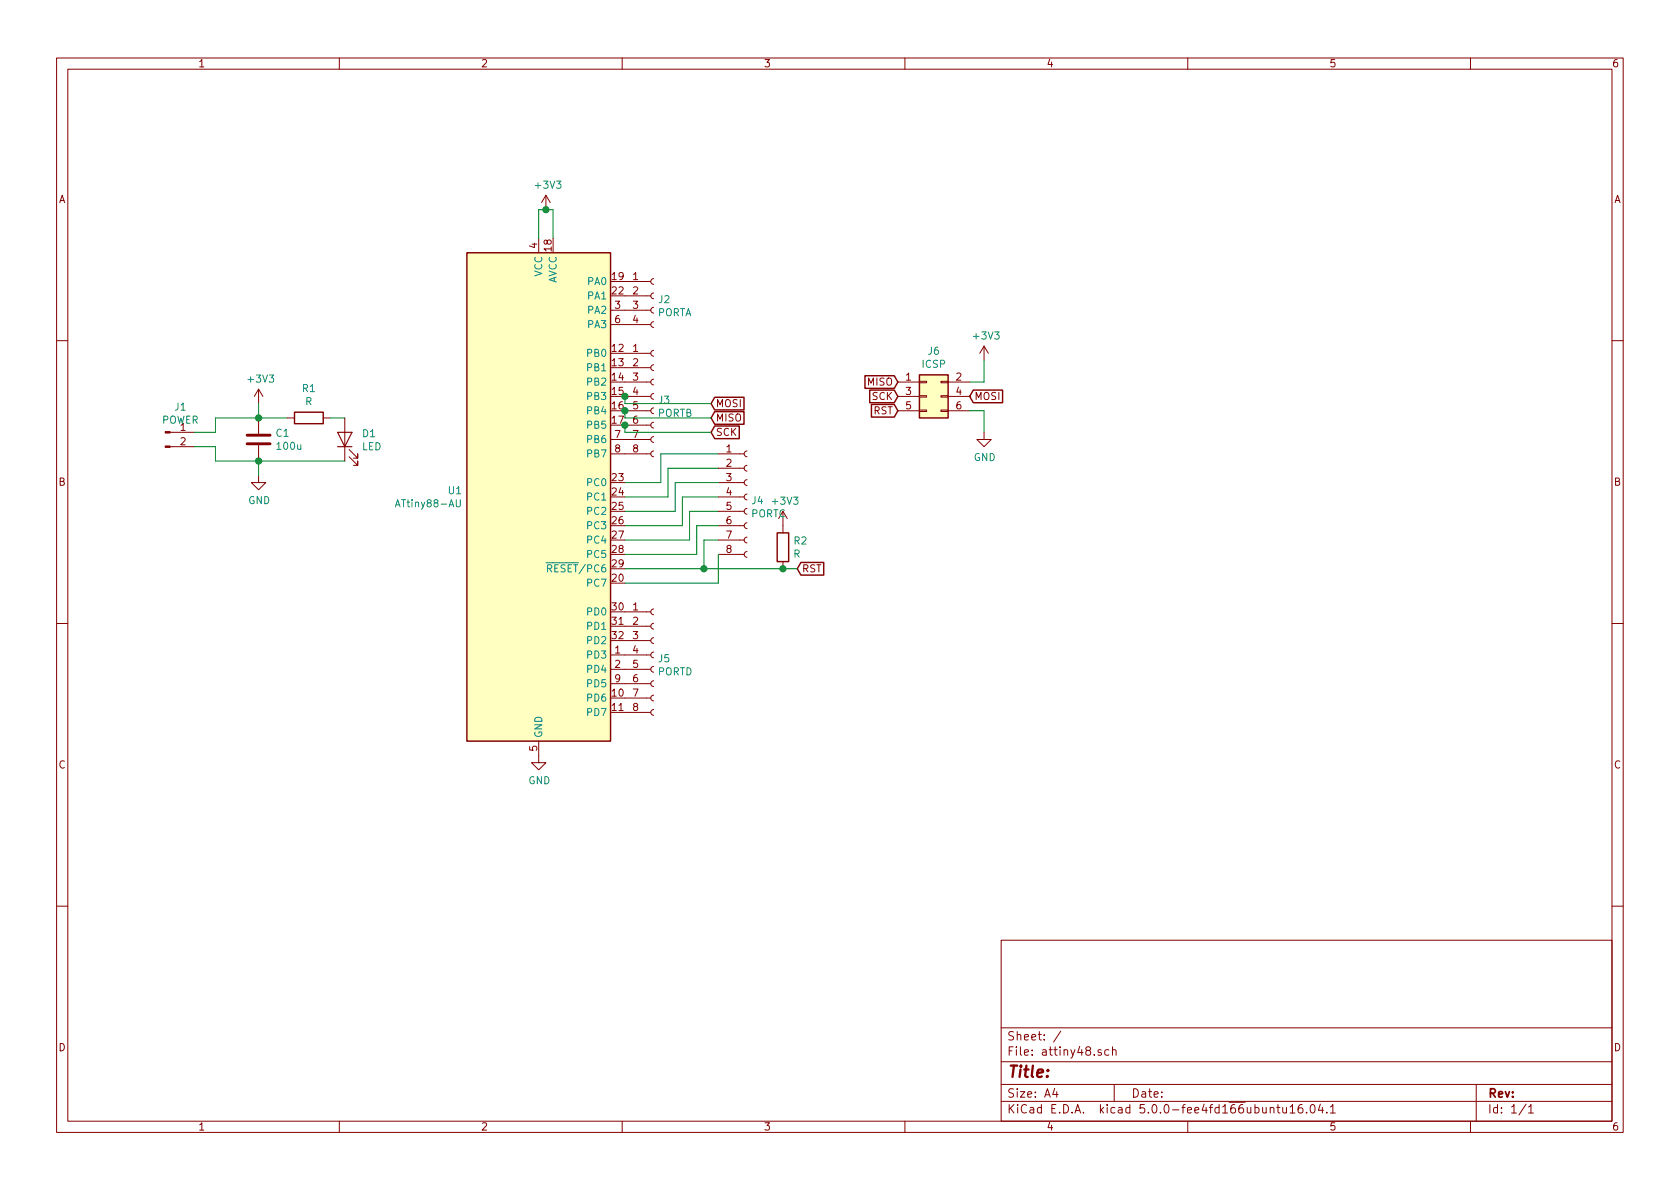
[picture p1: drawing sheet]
EESchema Schematic File Version 4
LIBS:attiny48-cache
EELAYER 26 0
EELAYER END
$Descr A4 11693 8268
encoding utf-8
Sheet 1 1
Title ""
Date ""
Rev ""
Comp ""
Comment1 ""
Comment2 ""
Comment3 ""
Comment4 ""
$EndDescr
$Comp
L MCU_Microchip_ATtiny:ATtiny88-AU U1
U 1 1
P 3750 3450
F 0 "U1" H 3220 3496 50  0000 R CNN
F 1 "ATtiny88-AU" H 3220 3405 50  0000 R CNN
F 2 "Package_QFP:TQFP-32_7x7mm_P0.8mm" H 3750 3450 50  0001 C CIN
F 3 "http://ww1.microchip.com/downloads/en/DeviceDoc/doc8008.pdf" H 3750 3450 50  0001 C CNN
	1    3750 3450
	1    0    0    -1  
$EndComp
$Comp
L Connector_Generic:Conn_02x03_Odd_Even J6
U 1 1
P 6450 2750
F 0 "J6" H 6500 3067 50  0000 C CNN
F 1 "ICSP" H 6500 2976 50  0000 C CNN
F 2 "Connector_PinHeader_1.00mm:PinHeader_2x03_P1.00mm_Vertical" H 6450 2750 50  0001 C CNN
F 3 "~" H 6450 2750 50  0001 C CNN
	1    6450 2750
	1    0    0    -1  
$EndComp
$Comp
L power:GND #PWR0101
U 1 1
P 3750 5250
F 0 "#PWR0101" H 3750 5000 50  0001 C CNN
F 1 "GND" H 3755 5077 50  0000 C CNN
F 2 "" H 3750 5250 50  0001 C CNN
F 3 "" H 3750 5250 50  0001 C CNN
	1    3750 5250
	1    0    0    -1  
$EndComp
$Comp
L power:+3V3 #PWR03
U 1 1
P 3800 1450
F 0 "#PWR03" H 3800 1300 50  0001 C CNN
F 1 "+3V3" H 3815 1623 50  0000 C CNN
F 2 "" H 3800 1450 50  0001 C CNN
F 3 "" H 3800 1450 50  0001 C CNN
	1    3800 1450
	1    0    0    -1  
$EndComp
Wire Wire Line
	3750 1650 3750 1450
Wire Wire Line
	3750 1450 3800 1450
Wire Wire Line
	3850 1650 3850 1450
Wire Wire Line
	3850 1450 3800 1450
Connection ~ 3800 1450
$Comp
L power:+3V3 #PWR01
U 1 1
P 1800 2800
F 0 "#PWR01" H 1800 2650 50  0001 C CNN
F 1 "+3V3" H 1815 2973 50  0000 C CNN
F 2 "" H 1800 2800 50  0001 C CNN
F 3 "" H 1800 2800 50  0001 C CNN
	1    1800 2800
	1    0    0    -1  
$EndComp
$Comp
L power:GND #PWR02
U 1 1
P 1800 3300
F 0 "#PWR02" H 1800 3050 50  0001 C CNN
F 1 "GND" H 1805 3127 50  0000 C CNN
F 2 "" H 1800 3300 50  0001 C CNN
F 3 "" H 1800 3300 50  0001 C CNN
	1    1800 3300
	1    0    0    -1  
$EndComp
$Comp
L Device:C C1
U 1 1
P 1800 3050
F 0 "C1" H 1915 3096 50  0000 L CNN
F 1 "100u" H 1915 3005 50  0000 L CNN
F 2 "Capacitor_SMD:C_0805_2012Metric_Pad1.15x1.40mm_HandSolder" H 1838 2900 50  0001 C CNN
F 3 "~" H 1800 3050 50  0001 C CNN
	1    1800 3050
	1    0    0    -1  
$EndComp
Wire Wire Line
	1800 2800 1800 2900
Wire Wire Line
	1800 3200 1800 3300
Text GLabel 6250 2650 0    50   Input ~ 0
MISO
Text GLabel 6250 2750 0    50   Input ~ 0
SCK
Text GLabel 6750 2750 2    50   Input ~ 0
MOSI
Text GLabel 6250 2850 0    50   Input ~ 0
RST
$Comp
L power:+3V3 #PWR05
U 1 1
P 6850 2500
F 0 "#PWR05" H 6850 2350 50  0001 C CNN
F 1 "+3V3" H 6865 2673 50  0000 C CNN
F 2 "" H 6850 2500 50  0001 C CNN
F 3 "" H 6850 2500 50  0001 C CNN
	1    6850 2500
	1    0    0    -1  
$EndComp
Wire Wire Line
	6850 2650 6750 2650
$Comp
L power:GND #PWR06
U 1 1
P 6850 3000
F 0 "#PWR06" H 6850 2750 50  0001 C CNN
F 1 "GND" H 6855 2827 50  0000 C CNN
F 2 "" H 6850 3000 50  0001 C CNN
F 3 "" H 6850 3000 50  0001 C CNN
	1    6850 3000
	1    0    0    -1  
$EndComp
Wire Wire Line
	6750 2850 6850 2850
Text GLabel 5550 3950 2    50   Input ~ 0
RST
Wire Wire Line
	6850 2850 6850 3000
Wire Wire Line
	6850 2500 6850 2650
Wire Wire Line
	5550 3950 5450 3950
$Comp
L Device:R R2
U 1 1
P 5450 3800
F 0 "R2" H 5520 3846 50  0000 L CNN
F 1 "R" H 5520 3755 50  0000 L CNN
F 2 "Resistor_SMD:R_0805_2012Metric_Pad1.15x1.40mm_HandSolder" V 5380 3800 50  0001 C CNN
F 3 "~" H 5450 3800 50  0001 C CNN
	1    5450 3800
	1    0    0    -1  
$EndComp
Connection ~ 5450 3950
$Comp
L power:+3V3 #PWR04
U 1 1
P 5450 3650
F 0 "#PWR04" H 5450 3500 50  0001 C CNN
F 1 "+3V3" H 5465 3823 50  0000 C CNN
F 2 "" H 5450 3650 50  0001 C CNN
F 3 "" H 5450 3650 50  0001 C CNN
	1    5450 3650
	1    0    0    -1  
$EndComp
$Comp
L Device:LED D1
U 1 1
P 2400 3050
F 0 "D1" V 2438 2933 50  0000 R CNN
F 1 "LED" V 2347 2933 50  0000 R CNN
F 2 "Diode_SMD:D_0805_2012Metric_Pad1.15x1.40mm_HandSolder" H 2400 3050 50  0001 C CNN
F 3 "~" H 2400 3050 50  0001 C CNN
	1    2400 3050
	0    -1   -1   0   
$EndComp
$Comp
L Device:R R1
U 1 1
P 2150 2900
F 0 "R1" V 1943 2900 50  0000 C CNN
F 1 "R" V 2034 2900 50  0000 C CNN
F 2 "Resistor_SMD:R_0805_2012Metric_Pad1.15x1.40mm_HandSolder" V 2080 2900 50  0001 C CNN
F 3 "~" H 2150 2900 50  0001 C CNN
	1    2150 2900
	0    1    1    0   
$EndComp
Wire Wire Line
	2000 2900 1800 2900
Connection ~ 1800 2900
Wire Wire Line
	2400 3200 1800 3200
Connection ~ 1800 3200
Wire Wire Line
	2400 2900 2300 2900
$Comp
L Connector:Conn_01x08_Female J3
U 1 1
P 4550 2750
F 0 "J3" H 4577 2726 50  0000 L CNN
F 1 "PORTB" H 4577 2635 50  0000 L CNN
F 2 "Connector_PinHeader_1.00mm:PinHeader_1x08_P1.00mm_Vertical" H 4550 2750 50  0001 C CNN
F 3 "~" H 4550 2750 50  0001 C CNN
	1    4550 2750
	1    0    0    -1  
$EndComp
$Comp
L Connector:Conn_01x08_Female J4
U 1 1
P 5200 3450
F 0 "J4" H 5227 3426 50  0000 L CNN
F 1 "PORTC" H 5227 3335 50  0000 L CNN
F 2 "Connector_PinHeader_1.00mm:PinHeader_1x08_P1.00mm_Vertical" H 5200 3450 50  0001 C CNN
F 3 "~" H 5200 3450 50  0001 C CNN
	1    5200 3450
	1    0    0    -1  
$EndComp
$Comp
L Connector:Conn_01x08_Female J5
U 1 1
P 4550 4550
F 0 "J5" H 4577 4526 50  0000 L CNN
F 1 "PORTD" H 4577 4435 50  0000 L CNN
F 2 "Connector_PinHeader_1.00mm:PinHeader_1x08_P1.00mm_Vertical" H 4550 4550 50  0001 C CNN
F 3 "~" H 4550 4550 50  0001 C CNN
	1    4550 4550
	1    0    0    -1  
$EndComp
$Comp
L Connector:Conn_01x04_Female J2
U 1 1
P 4550 2050
F 0 "J2" H 4578 2026 50  0000 L CNN
F 1 "PORTA" H 4578 1935 50  0000 L CNN
F 2 "Connector_PinHeader_1.00mm:PinHeader_1x04_P1.00mm_Vertical" H 4550 2050 50  0001 C CNN
F 3 "~" H 4550 2050 50  0001 C CNN
	1    4550 2050
	1    0    0    -1  
$EndComp
Wire Wire Line
	1350 3100 1500 3100
Wire Wire Line
	1500 3100 1500 3200
Wire Wire Line
	1500 3200 1800 3200
Wire Wire Line
	1350 3000 1500 3000
Wire Wire Line
	1500 3000 1500 2900
Wire Wire Line
	1500 2900 1800 2900
Wire Wire Line
	4350 3350 4600 3350
Wire Wire Line
	4600 3350 4600 3150
Wire Wire Line
	4600 3150 5000 3150
Wire Wire Line
	4350 3450 4650 3450
Wire Wire Line
	4650 3450 4650 3250
Wire Wire Line
	4650 3250 5000 3250
Wire Wire Line
	4350 3550 4700 3550
Wire Wire Line
	4700 3550 4700 3350
Wire Wire Line
	4700 3350 5000 3350
Wire Wire Line
	4350 3650 4750 3650
Wire Wire Line
	4750 3650 4750 3450
Wire Wire Line
	4750 3450 5000 3450
Wire Wire Line
	4350 3950 4900 3950
Wire Wire Line
	4350 3750 4800 3750
Wire Wire Line
	4800 3750 4800 3550
Wire Wire Line
	4800 3550 5000 3550
Wire Wire Line
	4350 3850 4850 3850
Wire Wire Line
	4850 3850 4850 3650
Wire Wire Line
	4850 3650 5000 3650
Wire Wire Line
	5000 3750 4900 3750
Wire Wire Line
	4900 3750 4900 3950
Connection ~ 4900 3950
Wire Wire Line
	4900 3950 5450 3950
Wire Wire Line
	4350 4050 5000 4050
Wire Wire Line
	5000 4050 5000 3850
Text GLabel 4950 2900 2    50   Input ~ 0
MISO
Text GLabel 4950 2800 2    50   Input ~ 0
MOSI
Text GLabel 4950 3000 2    50   Input ~ 0
SCK
Wire Wire Line
	4350 2950 4350 3000
Wire Wire Line
	4350 3000 4950 3000
Connection ~ 4350 2950
Wire Wire Line
	4950 2900 4350 2900
Wire Wire Line
	4350 2900 4350 2850
Connection ~ 4350 2850
Wire Wire Line
	4950 2800 4350 2800
Wire Wire Line
	4350 2800 4350 2750
Connection ~ 4350 2750
$Comp
L Connector:Conn_01x02_Male J1
U 1 1
P 1150 3000
F 0 "J1" H 1256 3178 50  0000 C CNN
F 1 "POWER" H 1256 3087 50  0000 C CNN
F 2 "Connector_PinSocket_1.00mm:PinSocket_1x02_P1.00mm_Vertical" H 1150 3000 50  0001 C CNN
F 3 "~" H 1150 3000 50  0001 C CNN
	1    1150 3000
	1    0    0    -1  
$EndComp
$EndSCHEMATC
